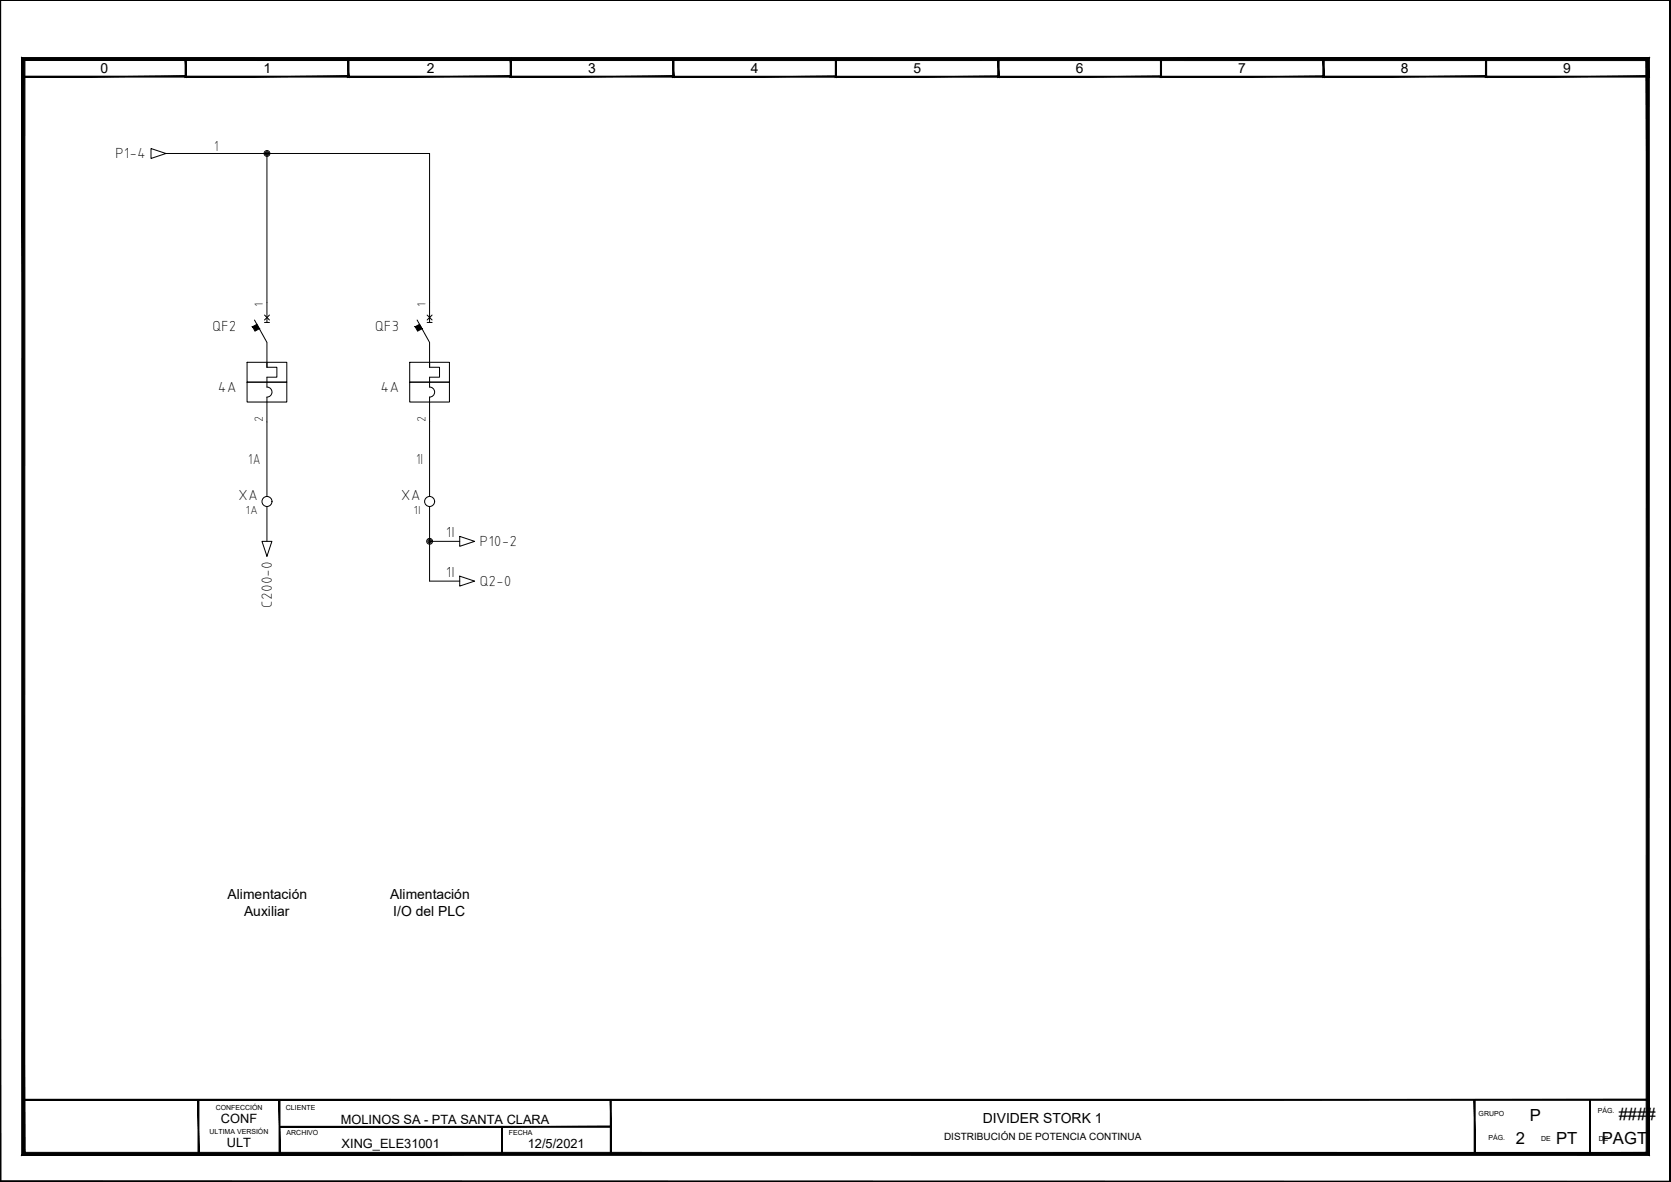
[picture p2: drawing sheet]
<svg xmlns="http://www.w3.org/2000/svg" width="420mm" height="297mm" viewBox="0 0 420 297" stroke-linecap="round" stroke-linejoin="round" font-family="sans-serif">
<g fill="#000" stroke="#000" stroke-width=".25">
<path d="M0 .1h419.9zM0 .1h419.9z"/>
<path d="M5.7 19.4h41.1l-.2-.3zM5.9 19.1h40.7l-40.9 .3zM5.7 14.7v4.7l.2-.3zM5.7 14.7l.2 .3v4.1zM5.7 14.7l.2 .3 40.9-.3zM5.9 15l40.9-.3-.2 .3zM46.8 14.7l-.2 .3 .2 4.4zM46.6 15l.2 4.4-.2-.3z"/>
<path d="M46.6 19.4h41.1l-.2-.3zM46.6 19.4l.2-.3h40.7zM46.6 14.7v4.7l.2-.3zM46.6 14.7l.2 .3v4.1zM46.6 14.7l.2 .3 40.9-.3zM46.8 15l40.9-.3-.2 .3zM87.7 14.7l-.2 .3 .2 4.4zM87.5 15l.2 4.4-.2-.3z"/>
<path d="M87.5 19.4h41.1l-.2-.3zM87.7 19.1h40.7l-40.9 .3zM87.5 14.7v4.7l.2-.3zM87.5 14.7l.2 .3v4.1zM87.5 14.7l.2 .3 40.9-.3zM87.7 15l40.9-.3-.2 .3zM128.6 14.7l-.2 .3 .2 4.4zM128.4 15l.2 4.4-.2-.3z"/>
<path d="M128.3 19.4h41.1l-.2-.3zM128.5 19.1h40.7l-40.9 .3zM128.3 14.7v4.7l.2-.3zM128.3 14.7l.2 .3v4.1zM128.3 14.7l.2 .3 40.9-.3zM128.5 15l40.9-.3-.2 .3zM169.4 14.7l-.2 .3 .2 4.4zM169.2 15l.2 4.4-.2-.3z"/>
<path d="M169.2 19.4h41.1l-.2-.2zM169.2 19.4l.2-.2h40.7zM169.2 14.7v4.7l.2-.2zM169.2 14.7l.2 .3v4.2zM169.2 14.7l.2 .3 40.9-.3zM169.4 15l40.9-.3-.2 .3zM210.3 14.7l-.2 .3 .2 4.4zM210.1 15l.2 4.4-.2-.2z"/>
<path d="M210 19.4h41.2l-.3-.2zM210.3 19.2h40.6l-40.9 .2zM210 14.7v4.7l.3-.2zM210 14.7l.3 .3v4.2zM210 14.7l.3 .3 40.9-.3zM210.3 15l40.9-.3-.3 .3zM251.2 14.7l-.3 .3 .3 4.4zM250.9 15l.3 4.4-.3-.2z"/>
<path d="M250.9 19.4h41.2l-.3-.2zM250.9 19.4l.3-.2h40.6zM250.9 14.7v4.7l.3-.2zM250.9 14.7l.3 .3v4.2zM250.9 14.7l.3 .3 40.9-.3zM251.2 15l40.9-.3-.3 .3zM292.1 14.7l-.3 .3 .3 4.4zM291.8 15l.3 4.4-.3-.2z"/>
<path d="M291.8 19.4h41.1l-.2-.2zM291.8 19.4l.2-.2h40.7zM291.8 14.7v4.7l.2-.2zM291.8 14.7l.2 .3v4.2zM291.8 14.7l.2 .3 40.9-.3zM292 15l40.9-.3-.2 .3zM332.9 14.7l-.2 .3 .2 4.4zM332.7 15l.2 4.4-.2-.2z"/>
<path d="M332.7 19.4h41.1l-.2-.3zM332.9 19.1h40.7l-40.9 .3zM332.7 14.7v4.7l.2-.3zM332.7 14.7l.2 .3v4.1zM332.7 14.7l.2 .3 40.9-.3zM332.9 15l40.9-.3-.2 .3zM373.8 14.7l-.2 .3 .2 4.4zM373.6 15l.2 4.4-.2-.3z"/>
<path d="M373.5 19.4h41.1l-.2-.3zM373.5 19.4l.2-.3h40.7zM373.5 14.7v4.7l.2-.3zM373.5 14.7l.2 .3v4.1zM373.5 14.7l.2 .3 40.9-.3zM373.7 15l40.9-.3-.2 .3zM414.6 14.7l-.2 .3 .2 4.4zM414.4 15l.2 4.4-.2-.3z"/>
<path d="M419.9 .1v296.7zM419.9 .1l.1 296.8zM419.9 .1l.1 296.8z"/>
<path d="M63.5 82.1l1.1-.6 .6 1.1zM63.5 82.1l.6 1.1 1.1-.6z"/>
<path d="M104.4 82.1l1.1-.6 .6 1.1zM104.4 82.1l.6 1.1 1.1-.6z"/>
<path d="M5.8 276.3v.2l408.5-.2zM5.8 276.5l408.5-.2v.2z"/>
<path d="M0 .1v296.9l.2-.2zM0 .1h.2v296.7z"/>
<path d="M5.5 290.3l408.4-.7h-407.7zM5.5 290.3l408.4-.7 .8 .8zM413.9 15.2v274.4l.8 .8zM413.9 15.2l.8-.7v275.9zM6.3 15.2h407.6l.8-.7zM5.5 14.5h409.2l-408.4 .7zM5.5 14.5l.7 275.1 .1-274.4zM5.5 14.5l.7 275.1-.7 .7z"/>
<path d="M49.8 276.4v13.6h.2zM49.8 276.4h.2v13.6z"/>
<path d="M70.2 276.4v13.6h.2zM70.2 276.4h.2v13.6z"/>
<path d="M70.3 283v.3l83.3-.3zM70.3 283.3l83.3-.3v.3z"/>
<path d="M126.1 283.2v6.8h.2zM126.1 283.2h.2v6.8z"/>
<path d="M153.5 276.4v13.7h.2zM153.5 276.4h.2v13.7z"/>
<path d="M370.7 276.4v13.6h.2zM370.7 276.4h.2v13.6z"/>
<path d="M399.7 276.4v13.6h.2zM399.7 276.4h.2v13.6z"/>
<path d="M.2 296.8l419.8 .1zM.2 296.8l419.8 .1-420 .1zM0 297h420v-.1zM0 297h420z"/>
</g>
<g fill="none" stroke="#000" stroke-width=".25">
<path d="M0 .1v296.9h420M38 37.3l3.7 1.3-3.7 1.2zM41.7 38.6h25.4v42.4M67.1 38.6h40.9v42.4M66.5 79.2l1.3 1.2M67.8 79.2l-1.3 1.2M107.4 79.2l1.2 1.2M108.6 79.2l-1.2 1.2M62.1 96h10v5h-10zM62.1 91h10v5h-10zM64 80.4l3.1 5.6v6.3M66.5 81h1.3"/>
<path d="M67.1 92.3h2.5v2.5h-2.5v2.5M67.1 91v1.3M67.1 97.3a1.26 1.26 0 0 1 1.3 1.2 1.26 1.26 0 0 1-1.3 1.3v25M103 96h10v5h-10zM103 91h10v5h-10zM104.9 80.4l3.1 5.6v6.3M107.4 81h1.2M108 92.3h2.5v2.5h-2.5v2.5M108 91v1.3M108 97.3a1.26 1.26 0 0 1 1.3 1.2 1.26 1.26 0 0 1-1.3 1.3v25M65.9 136h2.5l-1.3 3.8zM67.1 127.3v8.7"/>
<path d="M108 127.3v18.7h7.6M108 136h7.6M115.6 134.8l3.7 1.2-3.7 1.3zM115.6 144.8l3.7 1.2-3.7 1.3zM5.8 276.4h44.1v13.6h-44.1z"/>
<circle cx="67.1" cy="38.6" r=".73"/>
<circle cx="67.1" cy="38.6" r=".46"/>
<circle cx="67.1" cy="38.6" r=".22"/>
<circle cx="67.1" cy="126" r="1.26"/>
<circle cx="108" cy="126" r="1.26"/>
<circle cx="108" cy="136" r=".73"/>
<circle cx="108" cy="136" r=".46"/>
<circle cx="108" cy="136" r=".22"/>
</g>
<g font-size="4.2">
<text x="384.6" y="281.6">P</text>
<text x="407" y="281.3">####</text>
<text x="381.1" y="287.5">2</text>
<text x="391.3" y="287.5">PT</text>
<text x="402.8" y="287.5">PAGT</text>
</g>
<g font-size="3.9">
<text x="29" y="39.8">P1-4</text>
<text x="53.9" y="37.8">1</text>
<text x="53.4" y="83.2">QF2</text>
<text x="94.3" y="83.2">QF3</text>
<text x="54.8" y="98.6">4A</text>
<text x="95.7" y="98.6">4A</text>
<text x="62.4" y="116.7">1A</text>
<text x="104.6" y="116.7">1I</text>
<text x="59.9" y="125.5">XA</text>
<text x="100.8" y="125.5">XA</text>
<text x="112.1" y="135.1">1I</text>
<text x="120.6" y="137.3">P10-2</text>
<text x="112.1" y="145">1I</text>
<text x="120.6" y="147.3">Q2-0</text>
<text x="68.4" y="152.7" transform="rotate(-90 68.4 152.7)">C200-0</text>
</g>
<g font-size="3.5">
<text x="25.3" y="18.4">0</text>
<text x="66.3" y="18.4">1</text>
<text x="107.3" y="18.4">2</text>
<text x="147.9" y="18.4">3</text>
<text x="188.8" y="18.4">4</text>
<text x="229.7" y="18.4">5</text>
<text x="270.5" y="18.4">6</text>
<text x="311.4" y="18.4">7</text>
<text x="352.2" y="18.4">8</text>
<text x="393.1" y="18.4">9</text>
<text x="57.2" y="225.9">Alimentación</text>
<text x="98.1" y="226">Alimentación</text>
<text x="61.4" y="230.1">Auxiliar</text>
<text x="98.9" y="230.2">I/O del PLC</text>
<text x="247.1" y="282.1">DIVIDER STORK 1</text>
</g>
<g font-size="3.2">
<text x="55.5" y="282.3">CONF</text>
<text x="85.7" y="282.3">MOLINOS SA - PTA SANTA CLARA</text>
<text x="57" y="288.3">ULT</text>
<text x="85.9" y="288.6">XING_ELE31001</text>
<text x="132.7" y="288.6">12/5/2021</text>
</g>
<g font-size="3.1">
<text x="66.1" y="77.2" transform="rotate(-90 66.1 77.2)">1</text>
<text x="107" y="77.2" transform="rotate(-90 107 77.2)">1</text>
<text x="66.1" y="106" transform="rotate(-90 66.1 106)">2</text>
<text x="107" y="106" transform="rotate(-90 107 106)">2</text>
<text x="61.8" y="129.3">1A</text>
<text x="104" y="129.3">1I</text>
</g>
<text font-size="2.5" x="237.4" y="286.6">DISTRIBUCIÓN DE POTENCIA CONTINUA</text>
<g font-size="1.8">
<text x="54.2" y="279">CONFECCIÓN</text>
<text x="71.9" y="279">CLIENTE</text>
<text x="371.8" y="280.6">GRUPO</text>
<text x="401.8" y="279.8">PÁG.</text>
<text x="52.7" y="285">ULTIMA VERSIÓN</text>
<text x="72.1" y="285.3">ARCHIVO</text>
<text x="127.9" y="285.3">FECHA</text>
<text x="374.3" y="286.6">PÁG.</text>
<text x="387.5" y="286.6">DE</text>
<text x="402" y="286.6">DE</text>
</g>
</svg>
